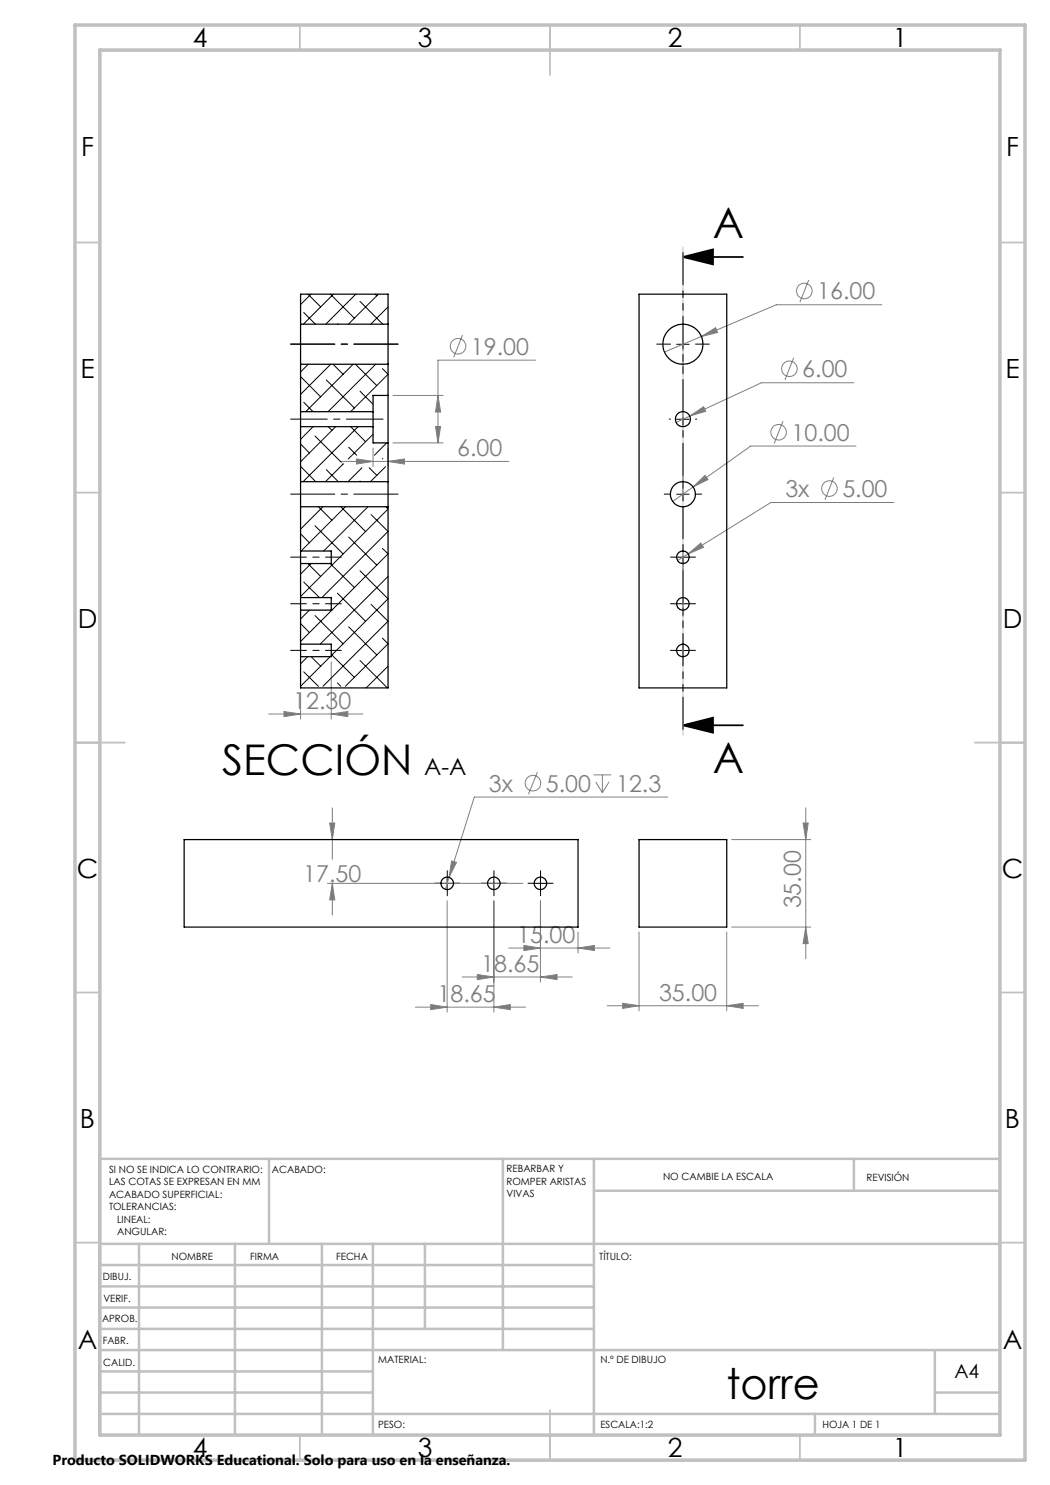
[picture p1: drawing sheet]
<svg xmlns="http://www.w3.org/2000/svg" width="210mm" height="297mm" viewBox="0 0 210 297" stroke-linecap="round" stroke-linejoin="round" font-family="sans-serif">
<g fill="none" stroke="#808080" stroke-width=".2">
<path d="M161.7 56l-1.7 4.4M78.6 79.1h10M87.6 79.1l.5 3.3h-1zM92.5 67l-1.8 4.5M107.1 72h-19.5v16.6M140.3 67.3l2.8-1.8 .4 1zM140.3 67.3l-7.4 3.1M158.7 71.5l-1.7 4.5M170.8 76.5h-18.5l-14.4 6.7M176.4 61h-21.1l-15 6.3M68.3 92.3h33.5M71.3 91.8l3.3 .5-3.3 .5z"/>
<path d="M74.6 89.6v3.7M77.6 92.3l3.3-.5v1zM77.6 89.6v3.7M78.6 88.6h10M87.1 85.3h1l-.5 3.3zM137.9 83.2l2.8-1.9 .4 1zM137.9 83.2l-2.7 1.3M138.6 97.4l2.4-2.3 .6 .8zM156.6 84.2l-1.8 4.5M166.8 95.5l-1.8 4.4M171.2 89.2h-21.1l-15.6 11.1M137.7 110.8l2.5-2.2 .5 .9z"/>
<path d="M178.8 100.5h-24.6l-18.7 11.6M60.1 138.6v5.2M66.3 132.4v11.4M53.8 142.8h18.8M56.8 142.3l3.3 .5-3.3 .5zM66.3 142.8l3.3-.5v1zM107.5 154.4l-1.8 4.5M118.7 155h3.5M119.1 156.4l1.4 2.1M120.5 155v3.5M121.8 156.4l-1.3 2.1M133.6 159.4h-38.7l-5.1 16.1"/>
<path d="M65.5 176.7h39.1M65.9 164.6h1.1l-.5 3.3zM66.5 176.7h.1M66.5 176.7l.5 3.3h-1.1zM66.5 161.6v10.3M66.5 176.7v6.3M89.8 175.5l-.7 2.4M90.3 172.2l1 .3-1.5 3zM146.3 167.9h15.8M160.6 164.6h1l-.5 3.3zM161.1 161.6v30.2M89.4 180.2v22.2"/>
<path d="M92.4 195.4h22M95.5 194.9l3.3 .5-3.3 .5zM98.8 180.2v22.2M101.7 189.6h20.3M104.8 189.1l3.3 .5-3.3 .5zM108.1 180.2v16.2M108.1 195.4l3.3-.5v1zM115.6 189.6l3.3-.5v1zM115.6 186.4v4.2M127.8 186.4v15.8M145.3 186.4v15.8M146.3 185.4h15.8"/>
<path d="M161.1 185.4l.5 3.3h-1zM83.1 201.4h22M86.1 200.9l3.3 .5-3.3 .5zM98.8 201.4l3.3-.5v1zM121.5 201.2h30.2M124.5 200.7l3.3 .5-3.3 .5zM145.3 201.2l3.3-.5v1z"/>
<circle cx="160.9" cy="58.2" r="1.55"/>
<circle cx="91.6" cy="69.2" r="1.55"/>
<circle cx="157.9" cy="73.8" r="1.55"/>
<circle cx="155.7" cy="86.5" r="1.55"/>
<circle cx="165.9" cy="97.7" r="1.55"/>
<circle cx="106.6" cy="156.6" r="1.56"/>
</g>
<path d="M136.6 51.4l6-1.5v3zM136.6 51.4h12M136.6 145.1l6-1.6v3zM136.6 145.1h12" fill="none" stroke="#000" stroke-width=".35"/>
<path d="M58.1 68.8h21.5M58.1 98.8h21.5" fill="none" stroke="#000" stroke-width=".2" stroke-dasharray="15.2 1.3 1.3 1.3" stroke-dashoffset="6.4"/>
<path d="M58.1 83.8h18.5" fill="none" stroke="#000" stroke-width=".2" stroke-dasharray="15.2 1.3 1.3 1.3" stroke-dashoffset="7.9"/>
<path d="M68.3 111.4h-10.2M68.3 120.8h-10.2M68.3 130.1h-10.2" fill="none" stroke="#000" stroke-width=".2" stroke-dasharray="15.2 1.3 1.3 1.3" stroke-dashoffset="12.1"/>
<g fill="none" stroke="#000" stroke-width=".2" stroke-dasharray="15.2 1.3 1.3 1.3">
<path d="M134.1 68.8h-2.8M136.6 66.3v-2.7M136.6 71.3v2.8M139.1 68.8h2.7M134.1 83.8h-.3M134.1 98.8h-1.3M136.6 81.3v-.2M136.6 86.3v.3M136.6 96.3v-1.2M139.1 83.8h.2M139.1 98.8h1.2M135.3 111.4h-1.2"/>
<path d="M136.6 101.3v1.3M136.6 119.5v-1.2M136.6 110.2v-1.3M136.6 112.7v1.2M137.8 111.4h1.3M135.3 130.1h-1.2M135.3 120.8h-1.2M136.6 128.8v-1.2M136.6 131.3v1.3M136.6 122v1.3M137.8 130.1h1.3M137.8 120.8h1.3"/>
<path d="M88.2 176.6h-1.2M89.5 175.4v-1.3M89.5 177.9v1.2M90.7 176.6h1.3M97.5 176.6h-1.2M98.8 175.4v-1.3M98.8 177.9v1.2M100 176.6h1.3M106.9 176.6h-1.3M108.1 175.4v-1.3M108.1 177.9v1.2M109.4 176.6h1.2"/>
</g>
<g fill="none" stroke="#000" stroke-width=".2">
<path d="M135.3 68.9h2.5M136.6 67.6v2.5M135.3 83.9h2.5M135.3 98.8h2.5M136.6 82.6v2.5M136.6 97.6v2.5M135.3 111.4h2.5M136.6 110.2v2.5M136.6 119.5v2.5M135.3 130.1h2.5M135.3 120.8h2.5M136.6 128.8v2.5"/>
<path d="M88.2 176.7h2.5M89.4 175.4v2.5M97.5 176.7h2.5M98.8 175.4v2.5M106.9 176.7h2.4M108.1 175.4v2.5"/>
</g>
<path d="M136.6 49.4v97.6" fill="none" stroke="#000" stroke-width=".35" stroke-dasharray="6.3 1.3 1.3 1.3 1.3 1.3" stroke-dashoffset="-1.2"/>
<path d="M136.6 49.4v97.6" fill="none" stroke="#c0c0c0" stroke-width=".2"/>
<g fill="none" stroke="#c0c0c0" stroke-width=".35">
<path d="M60 5v5M110 5v10M160 5v5M15 48.5h5M200 48.5h5M15 98.5h5M200 98.5h5M15 148.5h10M195 148.5h10M15 198.5h5M200 198.5h5M15 248.5h5"/>
<path d="M200 248.5h5M60 287v5M110 282v10M160 287v5"/>
</g>
<g fill="none" stroke="#c0c0c0" stroke-width=".5">
<path d="M53.8 231.8v17M100.6 231.8v38.2M118.8 231.8v55.2M118.8 238.2h81.2M170.8 231.8v6.4M200 231.8h-180v55.2M20 248.8h180M20 257.3h98.8M20 253h98.8M27.8 248.8v38.2M47 248.8v38.2M64.4 248.8v38.2"/>
<path d="M74.6 248.8v38.2M85 248.8v17M20 265.8h98.8M20 261.5h98.8M20 278.5h54.6M20 274.3h54.6M20 270h180M187 278.5h13M187 270v12.8M20 282.8h180M163 282.8v4.2"/>
</g>
<path d="M15 5h190v287h-190zM20 10h180v277h-180z" fill="none" stroke="#c0c0c0" stroke-width=".7"/>
<path d="M136.6 51.4l6-1.5v3zM136.6 145.1l6-1.6v3z" fill="#000"/>
<g fill="#808080">
<path d="M66.3 142.8l3.3-.5v1zM56.8 142.3l3.3 .5-3.3 .5zM77.6 92.3l3.3-.5v1zM71.3 91.8l3.3 .5-3.3 .5zM145.3 201.2l3.3-.5v1zM124.5 200.7l3.3 .5-3.3 .5zM115.6 189.6l3.3-.5v1zM104.8 189.1l3.3 .5-3.3 .5z"/>
<path d="M140.3 67.3l3.2-.8-.4-1zM137.9 83.2l3.2-.9-.4-1zM138.6 97.4l3-1.5-.6-.8zM137.7 110.8l3-1.3-.5-.9zM87.6 79.1l.5 3.3h-1zM87.1 85.3h1l-.5 3.3zM90.3 172.2l-.5 3.3 1.5-3zM95.5 194.9l3.3 .5-3.3 .5zM108.1 195.4l3.3-.5v1zM86.1 200.9l3.3 .5-3.3 .5zM98.8 201.4l3.3-.5v1zM66.5 176.7l.5 3.3h-1.1zM65.9 164.6h1.1l-.5 3.3z"/>
<path d="M160.6 164.6h1l-.5 3.3zM161.1 185.4l.5 3.3h-1z"/>
</g>
<g fill="none" stroke="#000" stroke-width=".25">
<path d="M127.8 58.8h17.5v78.8h-17.5zM60.1 64.8v8M60.1 64.8v-6h17.5v6M60.1 72.8v9.5M60.1 64.8h17.5M60.1 72.8h17.5M77.6 64.8v8M77.6 79.1v9.5M77.6 72.8v6.3M77.6 79.1h-3v3.2M60.1 96.3v5M60.1 82.3v3"/>
<path d="M60.1 96.3h17.5M60.1 85.3v11M60.1 82.3h14.5M60.1 85.3h14.5M74.6 82.3v3M74.6 85.3v3.3h3M77.6 96.3v5M77.6 88.6v7.7M60.1 119.5v2.5M60.1 110.2v2.5M60.1 101.3h17.5M60.1 101.3v8.9"/>
<path d="M60.1 112.7v6.8M60.1 119.5h6.2v2.5h-6.2M60.1 110.2h6.2v2.5h-6.2M77.6 101.3v36.3h-17.5v-6.3M60.1 128.8v2.5M60.1 128.8h6.2v2.5h-6.2M60.1 122v6.8M36.8 167.9h78.8v17.5h-78.8zM127.8 167.9h17.5v17.5h-17.5z"/>
<circle cx="136.6" cy="68.8" r="4"/>
<circle cx="136.6" cy="98.8" r="2.5"/>
<circle cx="136.6" cy="83.8" r="1.5"/>
<circle cx="136.6" cy="111.4" r="1.24"/>
<circle cx="136.6" cy="130.1" r="1.25"/>
<circle cx="136.6" cy="120.8" r="1.25"/>
<circle cx="89.4" cy="176.7" r="1.25"/>
<circle cx="98.8" cy="176.7" r="1.25"/>
<circle cx="108.1" cy="176.7" r="1.24"/>
</g>
<g fill="none" stroke="#000" stroke-width=".2">
<path d="M61.6 58.8l2.5 2.6M62.2 58.8l-2.1 2.1M66.1 58.8l4.8 4.8M66.7 58.8l-6 6M71.2 58.8l-6 6M75 58.8l.4 .4M75.7 58.8l-6 6M60.1 75.3l4 4.1M60.7 62.5l2.4 2.3M61.7 72.8l-1.6 1.6M65.3 76l5.6 5.6M66.1 72.8l-6 6.1"/>
<path d="M66.6 72.8l2 2.1M67.5 64.8h.1M70.6 72.8l-9.5 9.5M71.1 72.8l4.3 4.3M72 78.2l2.6 2.7M72 60.3l4.6 4.5M75.1 72.8l-9.5 9.5M76.5 73.7l1.1 1.2-7.5 7.4M77.6 61.4l-3.4 3.4M60.1 93.3l3 3M60.1 88.8l1.8 1.8M60.7 80.5l1.9 1.8"/>
<path d="M62.6 85.3l-2.5 2.6M63 87.2l5.3 5.3M65.3 93.9l2.4 2.4M65.6 85.3l.8 .8M67.1 85.3l-7 7.1M68.6 92.8h.1M68.7 92.8l-3.6 3.5M69.7 89.5l1.6 1.5M70.1 85.3l3 3M70.3 91.2l-.7 .6M71.6 85.3l-11 11M72 96.2l.1 .1"/>
<path d="M72.4 93.6l-2.8 2.7M73.8 93.6l1.6 1.5M74.6 86.9l-4.2 4.1M76.5 91.7l.1 .1M77.1 93.3l-3 3M77.3 88.6l-2.4 2.4M60.1 106.7l1.8 1.8M60.7 116.4l3.2 3.1M61.6 112.7l2.5 2.6M62.2 112.7l-2.1 2.1M63 105.2l5.6 5.6M63.7 101.3l2.7 2.8"/>
<path d="M64.6 101.3l-4.5 4.5M66 112.7l4.9 4.8M67.5 118.6l5.6 5.6M68.2 101.3l4.9 5M69.1 101.3l-8.9 8.9M69.7 107.4l5.7 5.6M72 114.2l5.6 5.6-11.3 11.3M73.6 101.3l-8.9 8.9M74.2 102.9l3.4 3.4-13.2 13.2M76.5 109.7l1.1 1.1-17.5 17.5M77.2 101.3l.4 .5-17.5 17.5M77.6 115.3l-13.6 13.5"/>
<path d="M60.1 124.7l1.8 1.8M60.7 134.4l3 2.9M61.5 131.3l-1.4 1.5M61.9 122l-1.8 1.8M62.2 131.3l1.9 1.9M63 123.1l5.6 5.7M66 131.3l-5.9 6M66.3 130.9l4.6 4.6M66.3 121.9l.1 .1M67.5 136.6l.7 .7M69.7 125.4l5.7 5.6M72 132.1l5.5 5.5"/>
<path d="M74.2 120.9l3.4 3.3-13 13.1M76.5 127.6l1.1 1.2-8.5 8.5M77.6 133.2l-4.4 4.4"/>
</g>
<g font-size="8.5">
<text x="142.6" y="47.6">A</text>
<text x="44.4" y="155">SECCIÓN</text>
<text x="142.6" y="154.6">A</text>
<text x="145.3" y="279.7">torre</text>
</g>
<g font-size="5.3">
<text x="38.5" y="9.5">4</text>
<text x="83.5" y="9.5">3</text>
<text x="133.6" y="9.5">2</text>
<text x="178.6" y="9.5">1</text>
<text x="16.2" y="31.3">F</text>
<text x="201.2" y="31.3">F</text>
<text x="16.1" y="75.5">E</text>
<text x="201.1" y="75.5">E</text>
<text x="15.5" y="125.5">D</text>
<text x="200.5" y="125.5">D</text>
<text x="15.4" y="175.5">C</text>
<text x="200.4" y="175.5">C</text>
<text x="16" y="225.5">B</text>
<text x="201" y="225.5">B</text>
<text x="15.5" y="269.8">A</text>
<text x="200.5" y="269.8">A</text>
<text x="38.5" y="291.5">4</text>
<text x="83.5" y="291.5">3</text>
<text x="133.6" y="291.5">2</text>
<text x="178.6" y="291.5">1</text>
</g>
<g font-size="4.7" fill="#808080">
<text x="163.4" y="59.9">16.00</text>
<text x="94.2" y="70.9">19.00</text>
<text x="160.5" y="75.5">6.00</text>
<text x="158.3" y="88.1">10.00</text>
<text x="91.4" y="91.3">6.00</text>
<text x="157.1" y="99.4">3x</text>
<text x="168.5" y="99.4">5.00</text>
<text x="58.6" y="141.8">12.30</text>
<text x="97.8" y="158.3">3x</text>
<text x="109.2" y="158.3">5.00</text>
<text x="123.2" y="158.3">12.3</text>
<text x="60.7" y="176.4">17.50</text>
<text x="160.1" y="181.7" transform="rotate(-90 160.1 181.7)">35.00</text>
<text x="103.4" y="188.6">15.00</text>
<text x="96.2" y="194.4">18.65</text>
<text x="87.5" y="200.4">18.65</text>
<text x="131.8" y="200.1">35.00</text>
</g>
<text font-size="4.7" x="84.8" y="155">A-A</text>
<text font-size="3.9" x="190.9" y="275.5">A4</text>
<text font-size="2.9" x="10.5" y="292.9">Producto SOLIDWORKS Educational. Solo para uso en la enseñanza.</text>
<g font-size="2">
<text x="21.8" y="234.6">SI NO SE INDICA LO CONTRARIO:</text>
<text x="21.8" y="237.1">LAS COTAS SE EXPRESAN EN MM</text>
<text x="21.8" y="239.6">ACABADO SUPERFICIAL:</text>
<text x="54.4" y="234.6">ACABADO:</text>
<text x="101.3" y="234.5">REBARBAR Y</text>
<text x="101.3" y="237">ROMPER ARISTAS</text>
<text x="101.3" y="239.5">VIVAS</text>
<text x="132.6" y="236">NO CAMBIE LA ESCALA</text>
<text x="173.3" y="236.2">REVISIÓN</text>
<text x="21.8" y="242.1">TOLERANCIAS:</text>
<text x="23.4" y="244.6">LINEAL:</text>
<text x="23.4" y="247.1">ANGULAR:</text>
<text x="34.3" y="252">NOMBRE</text>
<text x="50" y="251.9">FIRMA</text>
<text x="67.2" y="251.9">FECHA</text>
<text x="119.9" y="251.9">TÍTULO:</text>
<text x="20.6" y="256.1">DIBUJ.</text>
<text x="20.7" y="260.3">VERIF.</text>
<text x="20.4" y="264.4">APROB.</text>
<text x="20.5" y="268.8">FABR.</text>
<text x="20.7" y="273.1">CALID.</text>
<text x="75.6" y="272.5">MATERIAL:</text>
<text x="120.1" y="272.5">N.º DE DIBUJO</text>
<text x="75.6" y="285.5">PESO:</text>
<text x="120.1" y="285.6">ESCALA:1:2</text>
<text x="164.5" y="285.6">HOJA 1 DE 1</text>
</g>
</svg>
